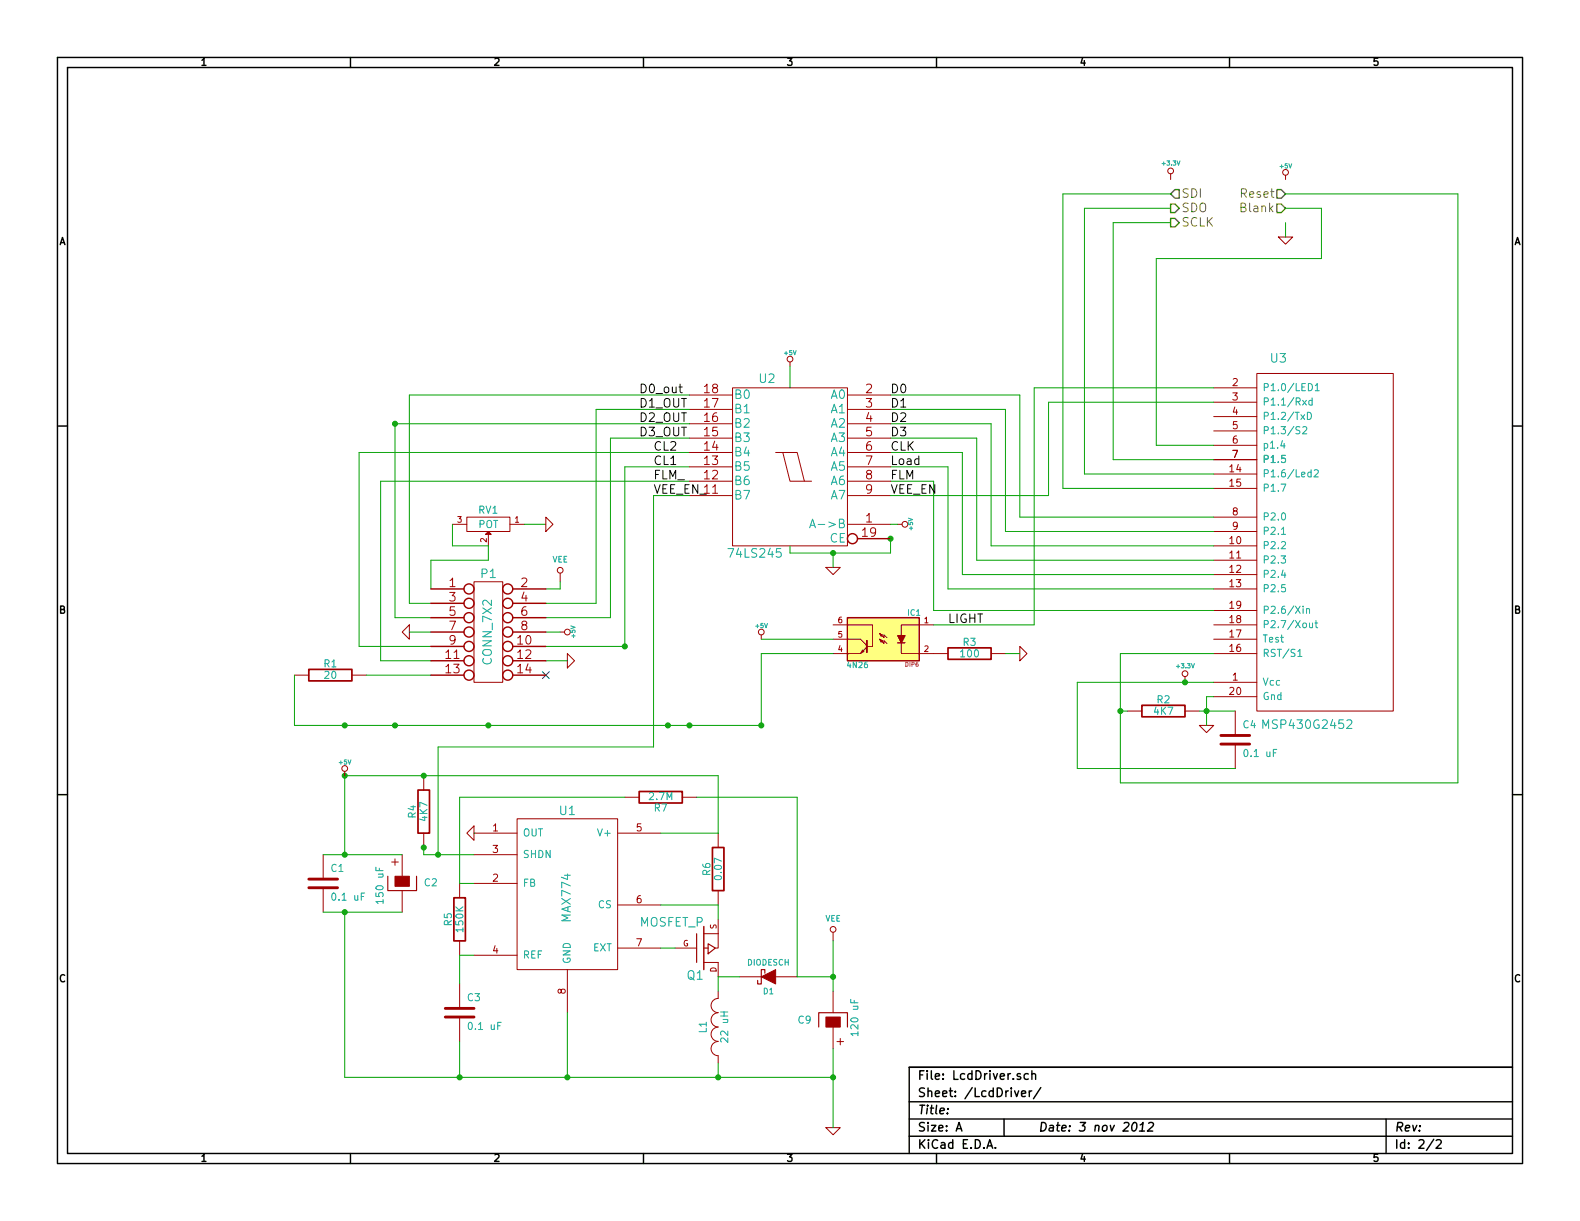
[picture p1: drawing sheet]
EESchema Schematic File Version 2  date Sun 04 Nov 2012 10:40:06 AM PST
LIBS:Custom_Parts
LIBS:BoosterPack
LIBS:power
LIBS:device
LIBS:transistors
LIBS:conn
LIBS:linear
LIBS:regul
LIBS:74xx
LIBS:cmos4000
LIBS:adc-dac
LIBS:memory
LIBS:xilinx
LIBS:special
LIBS:microcontrollers
LIBS:dsp
LIBS:microchip
LIBS:analog_switches
LIBS:motorola
LIBS:texas
LIBS:intel
LIBS:audio
LIBS:interface
LIBS:digital-audio
LIBS:philips
LIBS:display
LIBS:cypress
LIBS:siliconi
LIBS:opto
LIBS:atmel
LIBS:contrib
LIBS:valves
LIBS:maxim-7
LIBS:maxim-7a
LIBS:Lcd Booster-cache
EELAYER 27 0
EELAYER END
$Descr A 11000 8500
encoding utf-8
Sheet 2 2
Title ""
Date "3 nov 2012"
Rev ""
Comp ""
Comment1 ""
Comment2 ""
Comment3 ""
Comment4 ""
$EndDescr
$Comp
L TI_LAUNCHPAD U3
U 1 1
P 9200 3800
F 0 "U3" H 8900 5100 60  0000 C CNN
F 1 "MSP430G2452" H 9100 2550 60  0000 C CNN
	1    9200 3800
	1    0    0    -1  
$EndComp
Wire Wire Line
	6200 2750 7100 2750
Wire Wire Line
	7100 2750 7100 3600
Wire Wire Line
	7100 3600 8450 3600
Wire Wire Line
	8450 3700 7000 3700
Wire Wire Line
	7000 3700 7000 2850
Wire Wire Line
	7000 2850 6200 2850
Wire Wire Line
	6200 2950 6900 2950
Wire Wire Line
	6900 2950 6900 3800
Wire Wire Line
	6900 3800 8450 3800
Wire Wire Line
	8450 3900 6800 3900
Wire Wire Line
	6800 3900 6800 3050
Wire Wire Line
	6800 3050 6200 3050
Wire Wire Line
	8450 4000 6700 4000
Wire Wire Line
	6700 4000 6700 3150
Wire Wire Line
	6700 3150 6200 3150
Wire Wire Line
	8450 4100 6600 4100
Wire Wire Line
	6600 4100 6600 3250
Wire Wire Line
	6600 3250 6200 3250
Text Label 6200 2750 0    60   ~ 0
D0
Text Label 6200 2850 0    60   ~ 0
D1
Text Label 6200 2950 0    60   ~ 0
D2
Text Label 6200 3050 0    60   ~ 0
D3
Text Label 6200 3150 0    60   ~ 0
CLK
Text Label 6200 3250 0    60   ~ 0
Load
Wire Wire Line
	8450 4250 6500 4250
Wire Wire Line
	6500 4250 6500 3350
Wire Wire Line
	6500 3350 6200 3350
Text Label 6200 3350 0    60   ~ 0
FLM
Text Label 6600 4350 0    60   ~ 0
LIGHT
$Comp
L GND #PWR05
U 1 1
P 8400 5050
F 0 "#PWR05" H 8400 5050 30  0001 C CNN
F 1 "GND" H 8400 4980 30  0001 C CNN
	1    8400 5050
	1    0    0    -1  
$EndComp
$Comp
L GND #PWR06
U 1 1
P 8950 1650
F 0 "#PWR06" H 8950 1650 30  0001 C CNN
F 1 "GND" H 8950 1580 30  0001 C CNN
	1    8950 1650
	1    0    0    -1  
$EndComp
Wire Wire Line
	8950 1550 8950 1650
Wire Wire Line
	8450 3400 7400 3400
Wire Wire Line
	7400 3400 7400 1350
Wire Wire Line
	7400 1350 8150 1350
Wire Wire Line
	8450 3300 7550 3300
Wire Wire Line
	7550 3300 7550 1450
Wire Wire Line
	7550 1450 8150 1450
Wire Wire Line
	8450 3200 7750 3200
Wire Wire Line
	7750 3200 7750 1550
Wire Wire Line
	7750 1550 8150 1550
Wire Wire Line
	8450 3100 8050 3100
Wire Wire Line
	8050 3100 8050 1800
Wire Wire Line
	8050 1800 9200 1800
Wire Wire Line
	9200 1800 9200 1450
Wire Wire Line
	9200 1450 8950 1450
Wire Wire Line
	8450 4550 7800 4550
Wire Wire Line
	7800 4550 7800 5450
Wire Wire Line
	7800 5450 10150 5450
Wire Wire Line
	10150 5450 10150 1350
Wire Wire Line
	10150 1350 8950 1350
$Comp
L +3.3V #PWR07
U 1 1
P 8150 1250
F 0 "#PWR07" H 8150 1210 30  0001 C CNN
F 1 "+3.3V" H 8150 1360 30  0000 C CNN
	1    8150 1250
	1    0    0    -1  
$EndComp
$Comp
L +5V #PWR08
U 1 1
P 8950 1250
F 0 "#PWR08" H 8950 1340 20  0001 C CNN
F 1 "+5V" H 8950 1340 30  0000 C CNN
	1    8950 1250
	1    0    0    -1  
$EndComp
$Comp
L +3.3V #PWR09
U 1 1
P 8250 4750
F 0 "#PWR09" H 8250 4710 30  0001 C CNN
F 1 "+3.3V" H 8250 4860 30  0000 C CNN
	1    8250 4750
	1    0    0    -1  
$EndComp
Wire Wire Line
	7500 4750 8450 4750
Wire Wire Line
	8400 4850 8400 5050
Wire Wire Line
	8400 4850 8450 4850
$Comp
L GND #PWR010
U 1 1
P 5800 3950
F 0 "#PWR010" H 5800 3950 30  0001 C CNN
F 1 "GND" H 5800 3880 30  0001 C CNN
	1    5800 3950
	1    0    0    -1  
$EndComp
$Comp
L +5V #PWR011
U 1 1
P 5500 2550
F 0 "#PWR011" H 5500 2640 20  0001 C CNN
F 1 "+5V" H 5500 2640 30  0000 C CNN
	1    5500 2550
	1    0    0    -1  
$EndComp
Wire Wire Line
	3800 4300 4250 4300
Wire Wire Line
	2750 4300 3000 4300
Wire Wire Line
	4150 2850 4150 4200
Wire Wire Line
	4150 4200 3800 4200
Wire Wire Line
	2850 2750 2850 4200
Wire Wire Line
	2850 4200 3000 4200
Wire Wire Line
	2500 3150 4800 3150
Wire Wire Line
	4800 3250 4350 3250
Wire Wire Line
	2650 3350 4800 3350
Text Label 4550 3150 0    60   ~ 0
CL2
Text Label 4550 3250 0    60   ~ 0
CL1
Text Label 4550 3350 0    60   ~ 0
FLM_
Wire Wire Line
	3000 4600 2650 4600
Wire Wire Line
	2650 4600 2650 3350
Wire Wire Line
	3800 4500 4350 4500
Wire Wire Line
	3000 4500 2500 4500
Wire Wire Line
	2500 4500 2500 3150
Wire Wire Line
	5500 3850 6200 3850
Connection ~ 5800 3850
Connection ~ 6200 3750
$Comp
L GND #PWR012
U 1 1
P 2850 4400
F 0 "#PWR012" H 2850 4400 30  0001 C CNN
F 1 "GND" H 2850 4330 30  0001 C CNN
	1    2850 4400
	0    1    1    0   
$EndComp
$Comp
L +5V #PWR013
U 1 1
P 3900 4400
F 0 "#PWR013" H 3900 4490 20  0001 C CNN
F 1 "+5V" H 3900 4490 30  0000 C CNN
	1    3900 4400
	0    1    1    0   
$EndComp
Wire Wire Line
	3800 4400 3900 4400
Wire Wire Line
	2850 4400 3000 4400
NoConn ~ 3800 4700
$Comp
L GND #PWR014
U 1 1
P 3950 4600
F 0 "#PWR014" H 3950 4600 30  0001 C CNN
F 1 "GND" H 3950 4530 30  0001 C CNN
	1    3950 4600
	0    -1   -1   0   
$EndComp
Wire Wire Line
	3800 4600 3950 4600
$Comp
L R R1
U 1 1
P 2300 4700
F 0 "R1" V 2380 4700 50  0000 C CNN
F 1 "20" V 2300 4700 50  0000 C CNN
	1    2300 4700
	0    -1   -1   0   
$EndComp
Wire Wire Line
	3000 4700 2550 4700
$Comp
L VEE #PWR9
U 1 1
P 3900 4050
F 0 "#PWR9" H 3900 4250 40  0001 C CNN
F 1 "VEE" H 3900 4200 40  0000 C CNN
	1    3900 4050
	1    0    0    -1  
$EndComp
Wire Wire Line
	3800 4100 3900 4100
Wire Wire Line
	3900 4100 3900 4050
$Comp
L POT RV1
U 1 1
P 3400 3650
F 0 "RV1" H 3400 3550 50  0000 C CNN
F 1 "POT" H 3400 3650 50  0000 C CNN
	1    3400 3650
	-1   0    0    1   
$EndComp
Wire Wire Line
	3000 4100 3000 3900
Wire Wire Line
	3000 3900 3400 3900
Wire Wire Line
	3400 3900 3400 3800
Wire Wire Line
	3650 3650 3800 3650
$Comp
L GND #PWR015
U 1 1
P 3800 3650
F 0 "#PWR015" H 3800 3650 30  0001 C CNN
F 1 "GND" H 3800 3580 30  0001 C CNN
	1    3800 3650
	0    -1   -1   0   
$EndComp
Wire Wire Line
	3400 3800 3150 3800
Wire Wire Line
	3150 3800 3150 3650
$Comp
L CONN_7X2 P1
U 1 1
P 3400 4400
F 0 "P1" H 3400 4800 60  0000 C CNN
F 1 "CONN_7X2" V 3400 4400 60  0000 C CNN
	1    3400 4400
	1    0    0    -1  
$EndComp
$Comp
L R R2
U 1 1
P 8100 4950
F 0 "R2" V 8180 4950 50  0000 C CNN
F 1 "4K7" V 8100 4950 50  0000 C CNN
	1    8100 4950
	0    -1   -1   0   
$EndComp
Wire Wire Line
	8350 4950 8600 4950
Connection ~ 8400 4950
Wire Wire Line
	7800 4950 7850 4950
Connection ~ 7800 4950
$Comp
L GND #PWR016
U 1 1
P 5800 7850
F 0 "#PWR016" H 5800 7850 30  0001 C CNN
F 1 "GND" H 5800 7780 30  0001 C CNN
	1    5800 7850
	1    0    0    -1  
$EndComp
$Comp
L VEE #PWR15
U 1 1
P 5800 6550
F 0 "#PWR15" H 5800 6750 40  0001 C CNN
F 1 "VEE" H 5800 6700 40  0000 C CNN
	1    5800 6550
	1    0    0    -1  
$EndComp
Connection ~ 4350 4500
Wire Wire Line
	2050 4700 2050 5050
Connection ~ 4800 5050
Wire Wire Line
	4350 4500 4350 3250
$Comp
L 4N26 IC1
U 1 1
P 6150 4450
F 0 "IC1" H 5936 4629 40  0000 C CNN
F 1 "4N26" H 6330 4265 40  0000 C CNN
F 2 "DIP6" H 5951 4270 29  0000 C CNN
	1    6150 4450
	-1   0    0    -1  
$EndComp
$Comp
L R R3
U 1 1
P 6750 4550
F 0 "R3" V 6830 4550 50  0000 C CNN
F 1 "100" V 6750 4550 50  0000 C CNN
	1    6750 4550
	0    -1   -1   0   
$EndComp
$Comp
L GND #PWR017
U 1 1
P 7100 4550
F 0 "#PWR017" H 7100 4550 30  0001 C CNN
F 1 "GND" H 7100 4480 30  0001 C CNN
	1    7100 4550
	0    -1   -1   0   
$EndComp
Wire Wire Line
	7000 4550 7100 4550
Wire Wire Line
	5800 4550 5300 4550
Wire Wire Line
	5300 4550 5300 5050
Connection ~ 5300 5050
$Comp
L +5V #PWR018
U 1 1
P 5300 4450
F 0 "#PWR018" H 5300 4540 20  0001 C CNN
F 1 "+5V" H 5300 4540 30  0000 C CNN
	1    5300 4450
	1    0    0    -1  
$EndComp
Wire Wire Line
	5800 4450 5300 4450
Text HLabel 8950 1350 0    60   Input ~ 0
Reset
Text HLabel 8950 1450 0    60   Input ~ 0
Blank
Text HLabel 8150 1350 2    60   Input ~ 0
SDI
Text HLabel 8150 1450 2    60   Output ~ 0
SDO
Text HLabel 8150 1550 2    60   Output ~ 0
SCLK
$Comp
L CAPAPOL C9
U 1 1
P 5800 7100
F 0 "C9" H 5950 7100 50  0000 L CNN
F 1 "120 uF" V 5650 6950 50  0000 L CNN
	1    5800 7100
	-1   0    0    1   
$EndComp
Text Label 4450 2750 0    60   ~ 0
D0_out
Text Label 4450 2850 0    60   ~ 0
D1_OUT
Text Label 4450 2950 0    60   ~ 0
D2_OUT
Text Label 4450 3050 0    60   ~ 0
D3_OUT
Wire Wire Line
	5300 5050 2050 5050
Wire Wire Line
	5800 6550 5800 6900
Connection ~ 5800 6800
Wire Wire Line
	5800 7300 5800 7850
Connection ~ 3400 5050
$Comp
L R R6
U 1 1
P 5000 6050
F 0 "R6" V 5080 6050 50  0000 C CNN
F 1 "0.07" V 5000 6050 50  0000 C CNN
	1    5000 6050
	-1   0    0    1   
$EndComp
$Comp
L R R5
U 1 1
P 3200 6400
F 0 "R5" V 3280 6400 50  0000 C CNN
F 1 "150K" V 3200 6400 50  0000 C CNN
	1    3200 6400
	-1   0    0    1   
$EndComp
$Comp
L MAX774 U1
U 1 1
P 3950 6250
F 0 "U1" H 3950 6850 60  0000 C CNN
F 1 "MAX774" V 3950 6250 60  0000 C CNN
	1    3950 6250
	1    0    0    -1  
$EndComp
Connection ~ 2750 5050
$Comp
L GND #PWR019
U 1 1
P 3300 5800
F 0 "#PWR019" H 3300 5800 30  0001 C CNN
F 1 "GND" H 3300 5730 30  0001 C CNN
	1    3300 5800
	0    1    1    0   
$EndComp
Wire Wire Line
	3300 5800 3300 5800
Connection ~ 4650 5050
Wire Wire Line
	4600 5800 5000 5800
Wire Wire Line
	4600 6300 5000 6300
Wire Wire Line
	3200 6150 3300 6150
Wire Wire Line
	3200 6650 3300 6650
$Comp
L MOSFET_P Q1
U 1 1
P 4900 6600
F 0 "Q1" H 4900 6790 60  0000 R CNN
F 1 "MOSFET_P" H 4900 6420 60  0000 R CNN
	1    4900 6600
	1    0    0    1   
$EndComp
Wire Wire Line
	5000 6300 5000 6400
Wire Wire Line
	4700 6600 4600 6600
$Comp
L INDUCTOR_SMALL L1
U 1 1
P 5000 7150
F 0 "L1" H 5000 7250 50  0000 C CNN
F 1 "22 uH" H 5000 7100 50  0000 C CNN
	1    5000 7150
	0    -1   -1   0   
$EndComp
$Comp
L DIODESCH D1
U 1 1
P 5350 6800
F 0 "D1" H 5350 6900 40  0000 C CNN
F 1 "DIODESCH" H 5350 6700 40  0000 C CNN
	1    5350 6800
	-1   0    0    1   
$EndComp
Wire Wire Line
	2400 7500 5800 7500
Wire Wire Line
	5000 7500 5000 7400
Connection ~ 5800 7500
Wire Wire Line
	3950 7500 3950 7050
Connection ~ 5000 7500
Wire Wire Line
	5000 6900 5000 6800
Wire Wire Line
	5000 6800 5150 6800
Wire Wire Line
	5550 6800 5800 6800
$Comp
L CAPAPOL C2
U 1 1
P 2800 6150
F 0 "C2" H 2950 6150 50  0000 L CNN
F 1 "150 uF" V 2650 6000 50  0000 L CNN
	1    2800 6150
	1    0    0    -1  
$EndComp
$Comp
L C C3
U 1 1
P 3200 7050
F 0 "C3" H 3250 7150 50  0000 L CNN
F 1 "0.1 uF" H 3250 6950 50  0000 L CNN
	1    3200 7050
	1    0    0    -1  
$EndComp
$Comp
L C C1
U 1 1
P 2250 6150
F 0 "C1" H 2300 6250 50  0000 L CNN
F 1 "0.1 uF" H 2300 6050 50  0000 L CNN
	1    2250 6150
	1    0    0    -1  
$EndComp
Wire Wire Line
	2250 5950 2800 5950
Wire Wire Line
	2400 5400 2400 5950
Connection ~ 2400 5050
Connection ~ 2400 5950
Wire Wire Line
	2250 6350 2800 6350
Wire Wire Line
	3200 6850 3200 6650
Wire Wire Line
	2400 7500 2400 6350
Connection ~ 2400 6350
Connection ~ 3950 7500
Wire Wire Line
	3200 7250 3200 7500
Connection ~ 3200 7500
Wire Wire Line
	2400 5400 5000 5400
Wire Wire Line
	5000 5400 5000 5800
Connection ~ 2400 5400
$Comp
L 74LS245 U2
U 1 1
P 5500 3250
F 0 "U2" H 5600 3825 60  0000 L BNN
F 1 "74LS245" H 5550 2675 60  0000 L TNN
	1    5500 3250
	-1   0    0    -1  
$EndComp
Wire Wire Line
	5500 3800 5500 3850
Wire Wire Line
	5800 3850 5800 3950
Wire Wire Line
	5500 2700 5500 2550
Wire Wire Line
	6200 3850 6200 3750
$Comp
L +5V #PWR020
U 1 1
P 6250 3650
F 0 "#PWR020" H 6250 3740 20  0001 C CNN
F 1 "+5V" H 6250 3740 30  0000 C CNN
	1    6250 3650
	0    1    1    0   
$EndComp
Wire Wire Line
	6200 3650 6250 3650
Wire Wire Line
	8450 2700 7200 2700
Wire Wire Line
	7200 2700 7200 4350
Wire Wire Line
	7200 4350 6500 4350
Wire Wire Line
	8450 2800 7300 2800
Wire Wire Line
	7300 2800 7300 3450
Wire Wire Line
	7300 3450 6200 3450
$Comp
L +5V #PWR021
U 1 1
P 2400 5400
F 0 "#PWR021" H 2400 5490 20  0001 C CNN
F 1 "+5V" H 2400 5490 30  0000 C CNN
	1    2400 5400
	1    0    0    -1  
$EndComp
$Comp
L R R4
U 1 1
P 2950 5650
F 0 "R4" V 3030 5650 50  0000 C CNN
F 1 "4K7" V 2950 5650 50  0000 C CNN
	1    2950 5650
	-1   0    0    1   
$EndComp
Wire Wire Line
	2950 5950 3300 5950
Wire Wire Line
	2950 5950 2950 5900
Wire Wire Line
	3050 5950 3050 5200
Wire Wire Line
	3050 5200 4550 5200
Wire Wire Line
	4550 5200 4550 3450
Wire Wire Line
	4550 3450 4800 3450
Connection ~ 3050 5950
Text Label 6200 3450 0    60   ~ 0
VEE_EN
Text Label 4550 3450 0    60   ~ 0
VEE_EN_
Wire Wire Line
	4800 2750 2850 2750
Wire Wire Line
	4800 2850 4150 2850
Wire Wire Line
	4800 2950 2750 2950
Connection ~ 2750 2950
Wire Wire Line
	4800 3050 4250 3050
Wire Wire Line
	4250 3050 4250 4300
Wire Wire Line
	2750 2950 2750 4300
$Comp
L R R7
U 1 1
P 4600 5550
F 0 "R7" V 4680 5550 50  0000 C CNN
F 1 "2.7M" V 4600 5550 50  0000 C CNN
	1    4600 5550
	0    1    1    0   
$EndComp
Wire Wire Line
	5550 5550 5550 6800
Wire Wire Line
	5550 5550 4850 5550
Wire Wire Line
	4350 5550 3200 5550
Wire Wire Line
	3200 5550 3200 6150
Connection ~ 2950 5400
Connection ~ 2950 5900
$Comp
L C C4
U 1 1
P 8600 5150
F 0 "C4" H 8650 5250 50  0000 L CNN
F 1 "0.1 uF" H 8650 5050 50  0000 L CNN
	1    8600 5150
	1    0    0    -1  
$EndComp
Wire Wire Line
	7500 4750 7500 5350
Wire Wire Line
	7500 5350 8600 5350
Connection ~ 8250 4750
$EndSCHEMATC
